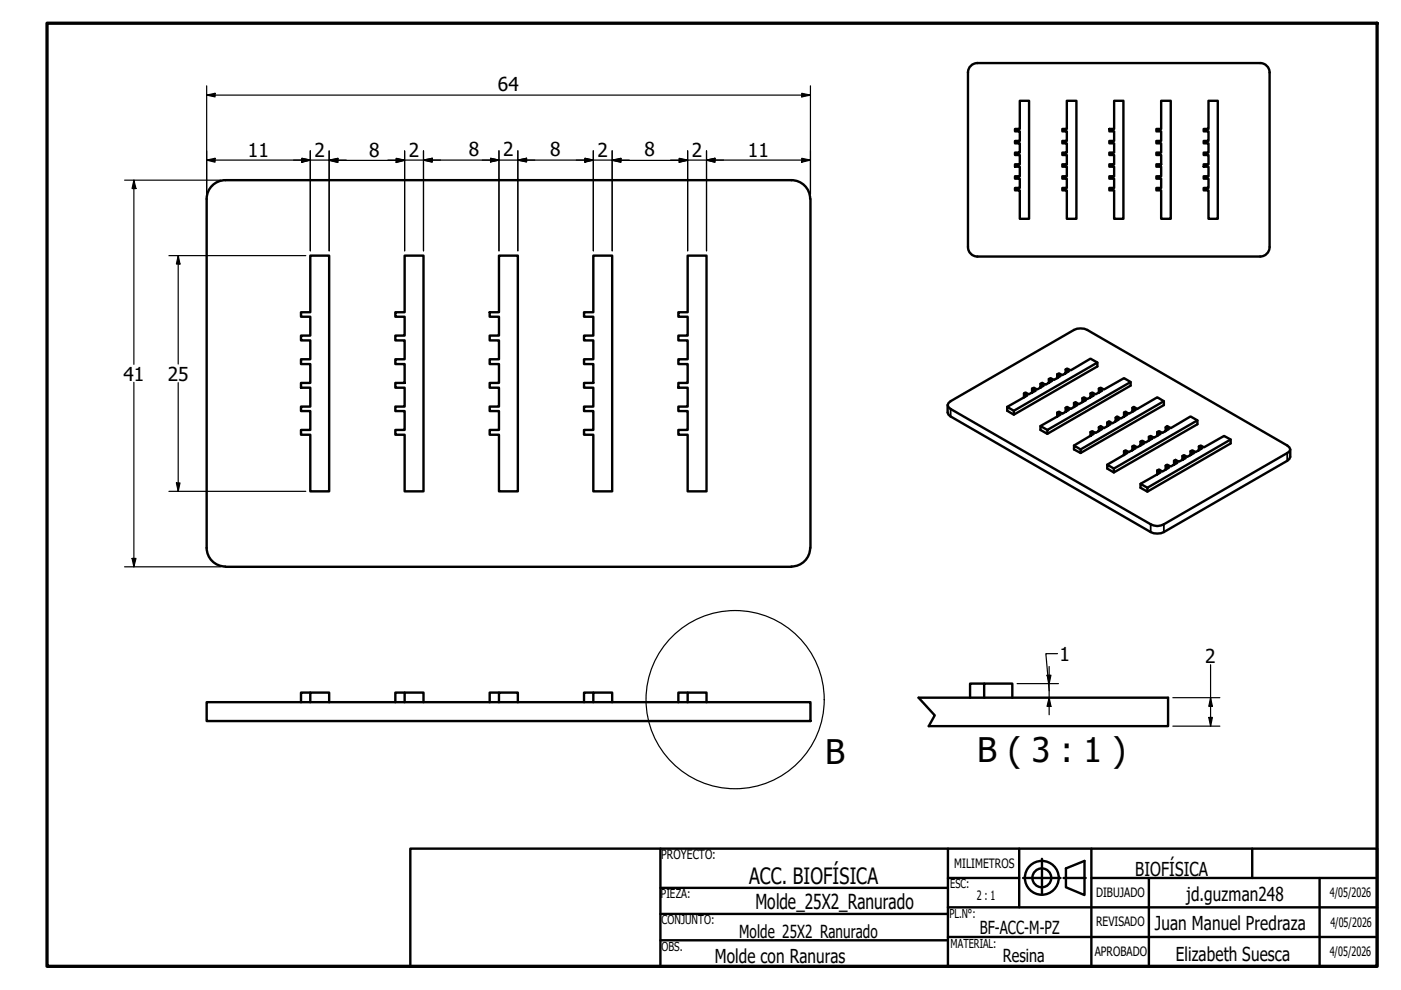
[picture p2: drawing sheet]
<svg xmlns="http://www.w3.org/2000/svg" width="297mm" height="210mm" viewBox="0 0 297 210" stroke-linecap="round" stroke-linejoin="round" font-family="sans-serif">
<!-- layer: Visible (ISO) -->
<g fill="none" stroke="#000" stroke-width=".51">
<path d="M205.2 15.3v37.1a2 2 0 0 0 2 2M207.2 13.4h60a2 2 0 0 1 2 2M207.2 13.4a2 2 0 0 0-2 2M269.2 15.3v37.1a2 2 0 0 1-2 2h-60M47.8 38.2a4 4 0 0 0-4 4v74M47.8 38.2h120a4 4 0 0 1 4 4M216.2 21.4h2v25h-2v-6h-1v-.6h1v-1.9h-1v-.5h1v-2.1h-1v-.5h1v-1.9h-1v-.5h1v-2h-1v-.5h1v-2.1h-1v-.5h1zM226.2 21.4h2v25h-2v-6h-1v-.6h1v-1.9h-1v-.5h1v-2.1h-1v-.5h1v-1.9h-1v-.5h1v-2h-1v-.5h1v-2.1h-1v-.5h1zM236.2 21.4h2v25h-2v-6h-1v-.6h1v-1.9h-1v-.5h1v-2.1h-1v-.5h1v-1.9h-1v-.5h1v-2h-1v-.5h1v-2.1h-1v-.5h1zM246.2 21.4h2v25h-2v-6h-1v-.6h1v-1.9h-1v-.5h1v-2.1h-1v-.5h1v-1.9h-1v-.5h1v-2h-1v-.5h1v-2.1h-1v-.5h1zM256.2 21.4h2v25h-2v-6h-1v-.6h1v-1.9h-1v-.5h1v-2.1h-1v-.5h1v-1.9h-1v-.5h1v-2h-1v-.5h1v-2.1h-1v-.5h1zM65.8 54.2h4v50h-4v-12h-2v-1h2v-4h-2v-1h2v-4h-2v-1h2v-4h-2v-1h2v-4h-2v-1h2v-4h-2v-1h2z"/>
<path d="M85.8 54.2h4v50h-4v-12h-2v-1h2v-4h-2v-1h2v-4h-2v-1h2v-4h-2v-1h2v-4h-2v-1h2v-4h-2v-1h2zM105.8 54.2h4v50h-4v-12h-2v-1h2v-4h-2v-1h2v-4h-2v-1h2v-4h-2v-1h2v-4h-2v-1h2v-4h-2v-1h2zM125.8 54.2h4v50h-4v-12h-2v-1h2v-4h-2v-1h2v-4h-2v-1h2v-4h-2v-1h2v-4h-2v-1h2v-4h-2v-1h2zM145.8 54.2h4v50h-4v-12h-2v-1h2v-4h-2v-1h2v-4h-2v-1h2v-4h-2v-1h2v-4h-2v-1h2v-4h-2v-1h2zM171.8 42.2v74M225.9 78.3l.4-.2 .7 .4 4.2-2.5 1.5 .9v.8l-17.8 10.2-1.3-.8v-.8l1.3 .8M225.9 79.2v-.9l.7 .4-1.4 .8-.7-.3-.3 .1M232.7 76.9l-17.8 10.2v.8M200.9 85.9v1.6l.2 .4 .4 .4 42.5 24.5a3.2 3.2 0 0 0 2.8 0l26.1-15.1 .5-.4 .2-.4v-1.6M201.1 85.4l26.6-15.5a3.2 3.2 0 0 1 2.8 0l42.4 24.6 .5 .3 .2 .5-.2 .4-.5 .3-26.1 15.2a2.75 2.75 0 0 1-2.8 0l-42.5-24.5-.4-.4-.2-.4zM217.1 84.2v-.8l.7 .5-4.2 2.4M218.8 83.2v-.8l.8 .4-1.5 .8-.7-.4-.3 .2"/>
<path d="M220.6 82.2v-.8l.7 .4-1.4 .8-.7-.4-.4 .2M222.4 81.2v-.8l.7 .3-1.4 .9-.7-.4-.4 .2M224.2 80.2v-.9l.7 .4-1.4 .9-.7-.4-.4 .2M224.2 88.3v-.8l.7 .4-4.3 2.4M225.9 87.3v-.8l.7 .4-1.4 .8-.7-.4-.3 .2M227.7 86.3v-.9l.7 .5-1.4 .8-.7-.4-.4 .2M229.5 85.3v-.9l.7 .5-1.5 .8-.7-.4-.3 .1M231.2 84.2v-.8l.7 .5-1.4 .7-.7-.4-.3 .2M231.2 92.4v-.8l.7 .4-4.2 2.5M233 82.4l.4-.2 .7 .4 4.2-2.4 1.4 .8v.8l-17.6 10.2-1.5-.8v-.9l1.5 .9M233 83.2v-.8l.7 .4-1.4 .8-.7-.4-.4 .2M233 91.4v-.8l.7 .4-1.4 .8-.7-.4-.4 .2"/>
<path d="M234.8 90.3v-.7l.7 .4-1.4 .8-.7-.5-.4 .3M236.5 89.3v-.7l.7 .3-1.4 .9-.7-.5-.3 .3M238.3 96.5v-.8l.7 .3-4.2 2.5M238.3 88.3v-.8l.7 .4-1.4 .8-.7-.4-.4 .3M239.7 81l-17.6 10.2v.8M240.1 86.5l.3-.2 .7 .4 4.3-2.5 1.4 .9v.8l-17.7 10.1-1.4-.7v-.8l1.4 .8M240.1 95.5v-.8l.7 .3-1.5 .9-.7-.4-.3 .2M240.1 87.3v-.8l.7 .4-1.5 .8-.7-.4-.3 .2M241.8 94.5v-.9l.8 .4-1.5 .8-.7-.3-.3 .2M243.6 93.4v-.8l.7 .4-1.4 .8-.7-.4-.4 .2M245.4 92.4v-.8l.7 .4-1.4 .8-.7-.4-.4 .2M246.8 85.1l-17.7 10.2v.7"/>
<path d="M247.1 90.6l.4-.3 .7 .5 4.2-2.5 1.5 .8v.9l-17.7 10.2-1.4-.9v-.8l1.4 .8M247.1 99.5v-.8l.7 .5-1.4 .8-.7-.5-.3 .2M247.1 91.4v-.8l.7 .4-1.4 .8-.7-.4-.3 .2M248.9 98.5v-.8l.7 .4-1.4 .8-.7-.4-.4 .2M250.7 97.5v-.8l.7 .4-1.5 .8-.7-.4-.3 .2M252.4 96.5v-.8l.8 .3-1.5 .9-.7-.4-.3 .2M253.9 89.1l-17.7 10.2v.9M254.2 94.7l.4-.2 .7 .3 4.2-2.4 1.4 .8v.8l-17.6 10.2-1.5-.8v-.8l1.5 .8M254.2 95.5v-.8l.7 .3-1.4 .9-.7-.4-.4 .2M260.9 93.2l-17.6 10.2v.8M43.8 116.1a4 4 0 0 0 4 4M171.8 116.1a4 4 0 0 1-4 4"/>
<path d="M245.4 100.6v-.9l.7 .5-4.3 2.4M47.8 120.2h120M43.8 148.9h128v4h-128zM65.8 148.9v-2.1h4v2.1M65.8 146.8h-2v2.1M85.8 148.9v-2.1h4v2.1M85.8 146.8h-2v2.1M105.8 148.9v-2.1h4v2.1M105.8 146.8h-2v2.1M125.8 148.9v-2.1h4v2.1M125.8 146.8h-2v2.1M145.8 148.9v-2.1h4v2.1"/>
<path d="M145.8 146.8h-2v2.1M194.8 147.9h52.8v6.1h-50.7M208.7 147.9v-3h5.9v3M208.7 144.9h-3v3"/>
</g>
<!-- layer: Break Line (ISO) -->
<path d="M194.8 147.9l3.4 3.8-1.3 2.3" fill="none" stroke="#000" stroke-width=".51"/>
<!-- layer: Visible Narrow (ISO) -->
<path d="M201.5 86.7v1.6M272.9 96v1.7M244 111.2v1.6M246.8 111.2v1.6" fill="none" stroke="#000" stroke-width=".38"/>
<!-- layer: Detail Boundary (ISO) -->
<circle cx="155.9" cy="148.3" r="18.9" fill="none" stroke="#000" stroke-width=".25"/>
<!-- layer: Border (ISO) -->
<path d="M10 4.9h282v200h-282z" fill="none" stroke="#000" stroke-width=".7"/>
<!-- layer: Title (ISO) -->
<g fill="none" stroke="#000" stroke-width=".51">
<path d="M87 179.9h205v25h-205zM140 179.9v25M201 179.9v25M216.1 179.9v12.5M231.4 179.9v25M265.5 179.9v6.3M140 199.4h61M140 193.8h61M140 188.2h61M201 186.2h15.1M201 198.7h91M201 192.4h91"/>
<path d="M216.9 186.2h8M220.9 182.1v7.6M225.5 186.2h4.7M226 184.1l3.9-1.6v7.3l-3.9-1.7zM231.4 186.2h60.6M243.6 186.2v18.7M279.8 186.2v18.7"/>
<circle cx="220.9" cy="186.1" r="3.6"/>
<circle cx="220.9" cy="186.1" r="2"/>
</g>
<!-- layer: Dimension (ISO) -->
<g fill="none" stroke="#000" stroke-width=".25">
<path d="M43.8 18.2v23M170 19.8l1.8 .4-1.8 .3zM171.8 18.2v23M26.4 38.2h20.4M28.4 38.2l.4 1.8h-.8zM28.4 38.2v39.1M43.8 20.2l1.8-.4v.7zM43.8 33.9l1.8-.3v.8zM43.8 20.2h128M43.8 33.9h29.6M64 33.6l1.8 .3-1.8 .5zM65.8 32v21.2"/>
<path d="M69.8 33.9l1.8-.3v.8zM69.8 34l1.8-.4v.9zM69.8 32v21.2M69.8 34h16M82.2 33.9h51.2M84 33.6l1.8 .3-1.8 .5zM84 33.6l1.8 .4-1.8 .5zM85.8 32v21.2M89.8 33.9l1.8-.3v.8zM89.8 33.9l1.8-.3v.7zM89.8 32v21.2M104 33.6l1.8 .3-1.8 .4z"/>
<path d="M105.8 32v21.2M109.8 33.9l1.8-.3v.7zM109.8 32v21.2M124 33.6l1.8 .3-1.8 .5zM124 33.6l1.8 .3-1.8 .4zM125.8 32v21.2M129.8 33.9l1.8-.3v.8zM129.8 34l1.8-.4v.8zM129.8 32v21.2M129.8 34h16M142.2 33.9h29.6M144 33.6l1.8 .3-1.8 .5z"/>
<path d="M144 33.6l1.8 .4-1.8 .4zM145.8 32v21.2M149.8 33.9l1.8-.3v.8zM149.8 32v21.2M170 33.6l1.8 .3-1.8 .5zM35.8 54.2h29M37.8 54.2l.4 1.8h-.8zM37.8 54.2v23M28.4 81.1v39.1M37.8 81.1v23.1M28 118.4h.8l-.4 1.8zM35.8 104.2h29"/>
<path d="M37.4 102.4h.8l-.4 1.8zM26.4 120.2h20.4M224.2 138.6h-2.5l.7 7.9M215.6 144.9h8.8M222 143.2h.8l-.4 1.7zM222.4 147.9l.4 1.9h-.8zM222.4 141.3v10.2M248.7 154h9.9M248.7 147.9h9.9M256.3 152.1h.7l-.3 1.9zM256.7 147.9l.3 1.9h-.7zM256.7 140.9v13.1"/>
</g>
<g fill="#000">
<path d="M43.8 20.2l1.8-.4v.7zM28.4 38.2l.4 1.8h-.8zM43.8 33.9l1.8-.3v.8zM64 33.6l1.8 .3-1.8 .5zM69.8 33.9l1.8-.3v.8zM69.8 34l1.8-.4v.9zM84 33.6l1.8 .3-1.8 .5zM84 33.6l1.8 .4-1.8 .5zM89.8 33.9l1.8-.3v.8zM89.8 33.9l1.8-.3v.7zM104 33.6l1.8 .3-1.8 .4zM109.8 33.9l1.8-.3v.7z"/>
<path d="M124 33.6l1.8 .3-1.8 .5zM124 33.6l1.8 .3-1.8 .4zM129.8 33.9l1.8-.3v.8zM129.8 34l1.8-.4v.8zM144 33.6l1.8 .3-1.8 .5zM144 33.6l1.8 .4-1.8 .4zM149.8 33.9l1.8-.3v.8zM170 19.8l1.8 .4-1.8 .3zM170 33.6l1.8 .3-1.8 .5zM37.8 54.2l.4 1.8h-.8zM28 118.4h.8l-.4 1.8zM37.4 102.4h.8l-.4 1.8z"/>
<path d="M222 143.2h.8l-.4 1.7zM222.4 147.9l.4 1.9h-.8zM256.3 152.1h.7l-.3 1.9zM256.7 147.9l.3 1.9h-.7z"/>
</g>
<g font-size="7.2">
<text x="174.9" y="162">B</text>
<text x="207.2" y="161.6">B ( 3 : 1 )</text>
</g>
<text font-size="4.8" x="158.8" y="187.4">ACC. BIOFÍSICA</text>
<text font-size="4.4" x="160.1" y="192.6">Molde_25X2_Ranurado</text>
<g font-size="4.1">
<text x="105.5" y="19.3">64</text>
<text x="52.6" y="33.2">11</text>
<text x="66.7" y="33.2">2</text>
<text x="78.3" y="33.2">8</text>
<text x="86.7" y="33.2">2</text>
<text x="99.4" y="33.1">8</text>
<text x="106.7" y="33.1">2</text>
<text x="116.6" y="33.1">8</text>
<text x="126.7" y="33.2">2</text>
<text x="136.7" y="33.1">8</text>
<text x="146.7" y="33.2">2</text>
<text x="158.6" y="33.2">11</text>
<text x="26.2" y="80.7">41</text>
<text x="35.6" y="80.7">25</text>
<text x="224.6" y="140.1">1</text>
<text x="255.5" y="140.5">2</text>
<text x="240.7" y="185.8">BIOFÍSICA</text>
<text x="251.6" y="191">jd.guzman248</text>
<text x="244.9" y="197.1">Juan Manuel Predraza</text>
<text x="249.3" y="203.7">Elizabeth Suesca</text>
<text x="151.6" y="204.1">Molde con Ranuras</text>
</g>
<g font-size="3.8">
<text x="156.7" y="199">Molde_25X2_Ranurado</text>
<text x="207.7" y="198">BF-ACC-M-PZ</text>
<text x="212.6" y="204.1">Resina</text>
</g>
<g font-size="2.7">
<text x="140.2" y="182.2">PROYECTO:</text>
<text x="202.3" y="184.1">MILIMETROS</text>
<text x="207.1" y="190.9">2 : 1</text>
<text x="232.4" y="190.1">DIBUJADO</text>
<text x="281.9" y="190.2">4/05/2026</text>
<text x="232.4" y="196.3">REVISADO</text>
<text x="282.1" y="196.4">4/05/2026</text>
<text x="232.1" y="202.6">APROBADO</text>
<text x="281.9" y="202.6">4/05/2026</text>
</g>
<g font-size="2.6">
<text x="140.1" y="190.4">PIEZA:</text>
<text x="201.5" y="188.3">ESC:</text>
<text x="140.3" y="195.9">CONJUNTO:</text>
<text x="201.3" y="194.5">PL.N°:</text>
<text x="140.3" y="201.6">OBS.</text>
<text x="201.5" y="201">MATERIAL:</text>
</g>
</svg>
